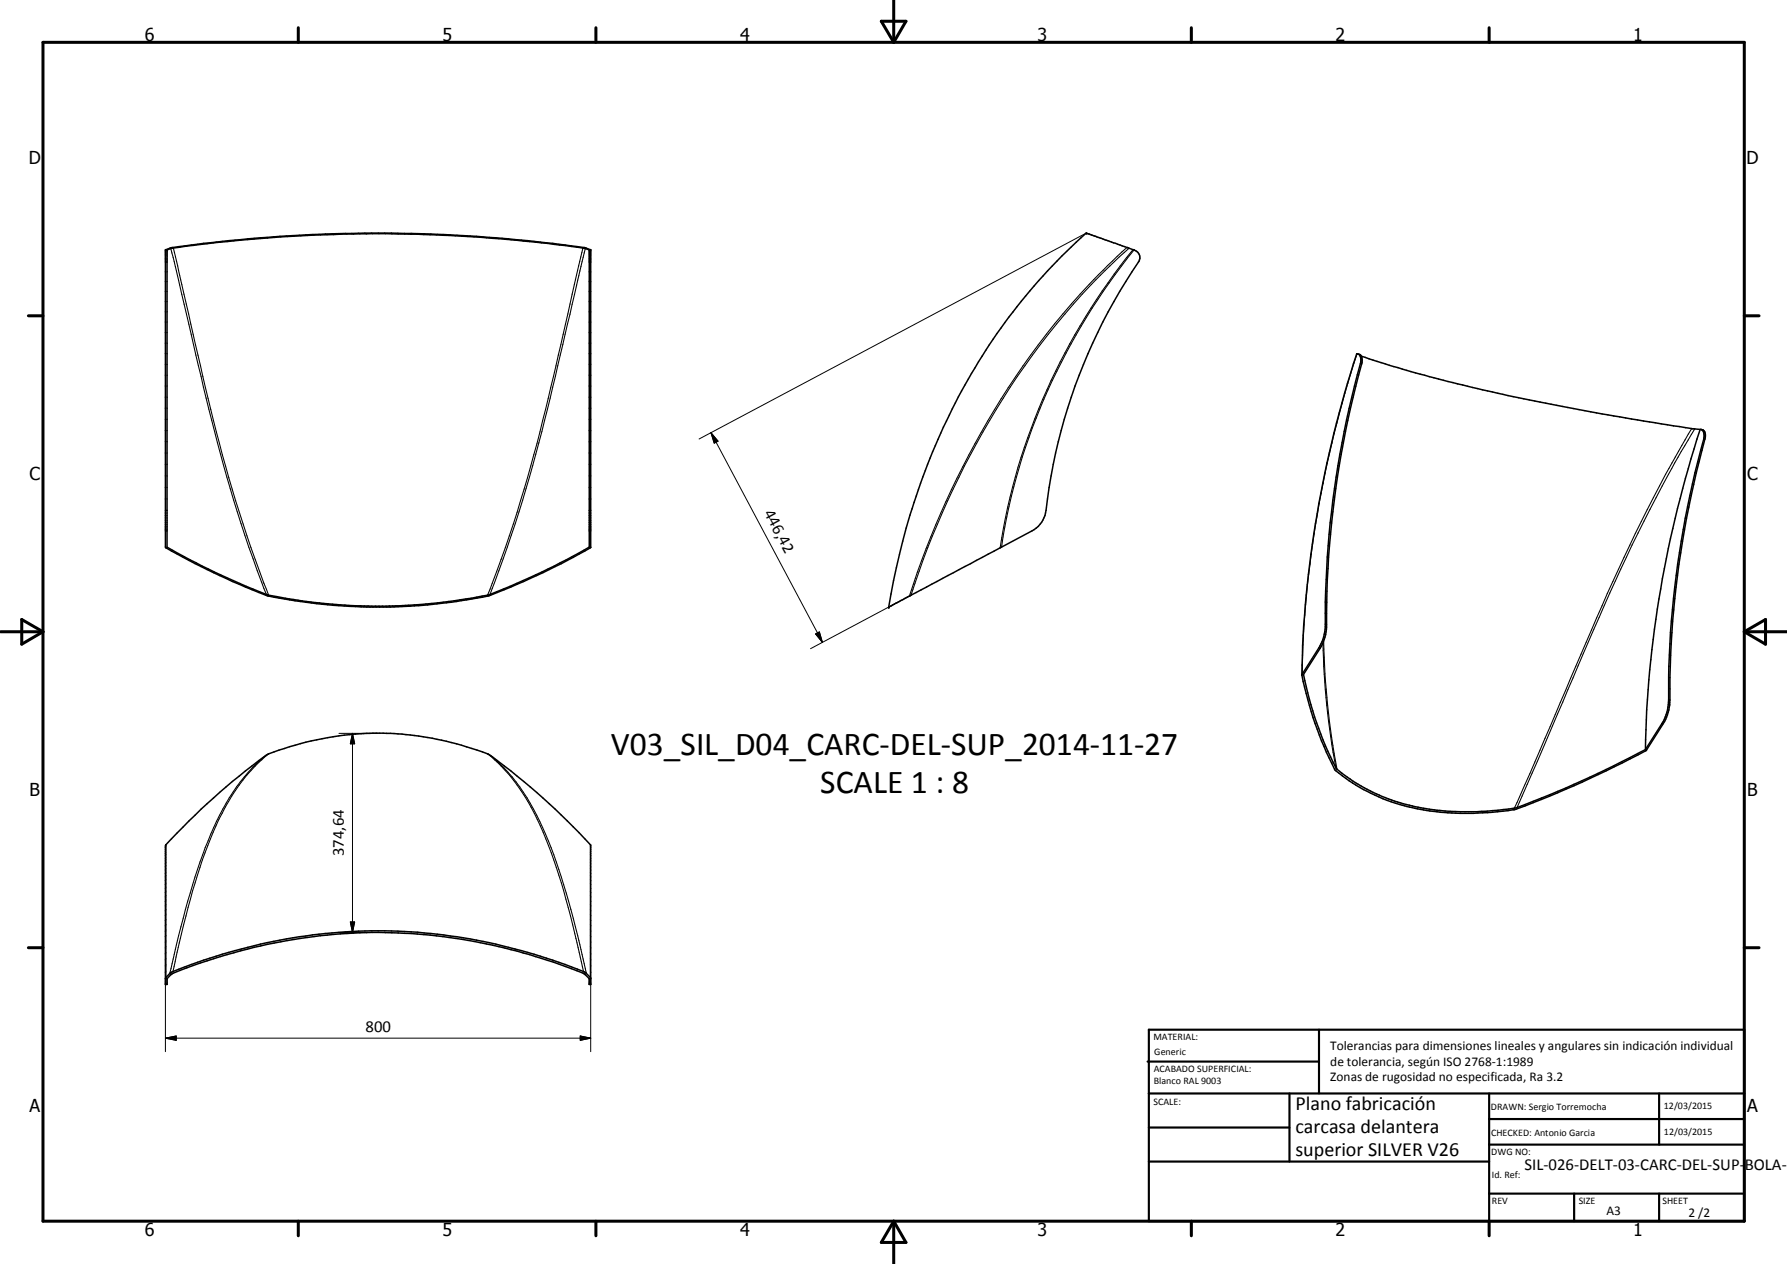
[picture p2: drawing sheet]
<svg xmlns="http://www.w3.org/2000/svg" width="420mm" height="297mm" viewBox="0 0 420 297" stroke-linecap="round" stroke-linejoin="round" font-family="sans-serif">
<g fill="none" stroke="#000" stroke-width=".35">
<path d="M38.9 58.7a11.7 11.7 0 0 1 4.6-.9l16.3-1.8a342.4 342.4 0 0 1 43-.9l9.2 .4a252.5 252.5 0 0 1 25.9 2.8l1 .4v70a162.2 162.2 0 0 1-24.2 11.4l-1.3 .2a145.2 145.2 0 0 1-21.6 2.4l-6.9-.1-6.6-.4-8.9-1a33.4 33.4 0 0 1-8.5-2l-6.3-2.5-4.4-2.1-7.1-3.6-4.2-2.4zM39.3 58.7l1.3-.4 11.2-1.4a385.4 385.4 0 0 1 25.1-1.7 345.4 345.4 0 0 1 58.8 2.9l1.5 .2 1.3 .4v69.9l-2.6 1.5a175 175 0 0 1-21.3 9.8 127.5 127.5 0 0 1-52-.2 161 161 0 0 1-23.3-11.1zM249.6 60.2l5.8-5.4 11 3.9a1.96 1.96 0 0 1 1.4 2.6 131.1 131.1 0 0 0-22.1 59.9 6.1 6.1 0 0 1-3.1 3.6l-33.7 17.9a153.9 153.9 0 0 1 31.2-71.9l4.1-4.8zM319.3 83.2a1.64 1.64 0 0 1 .9 2.3 227.3 227.3 0 0 0-8.3 62.5l-.4 1.7-.8 2.2-4.2 6.6a81.2 81.2 0 0 0 7.9 22.3 44.5 44.5 0 0 0 26.5 9.9 78.4 78.4 0 0 0 15.5-.8 248.9 248.9 0 0 0 30.5-13.8M319.3 83.2h-.3a260.4 260.4 0 0 0-12.9 75.4M319.3 83.2a1.81 1.81 0 0 1 .6 2.2 227.9 227.9 0 0 0-8.3 62.5l-.5 2.3-.8 1.6-4.2 6.9M320.1 83.7a330.7 330.7 0 0 0 38.2 10l18.4 3.6 16.8 2.8 6.2 .8M399.7 100.9l-2.8 9.2a257.4 257.4 0 0 0-10 66M399.7 100.9h.3M400 100.9a1.89 1.89 0 0 1 .6 2.3 229.2 229.2 0 0 0-8.4 62.4l-.3 1.8-.8 2.1-4.2 6.6M400 100.9a1.49 1.49 0 0 1 .8 2.3 226.7 226.7 0 0 0-8.2 62.5l-.6 2.3-.6 1.6-4.2 6.6a216 216 0 0 1-31.2 14.1 63.7 63.7 0 0 1-24.6-.6l-1.7-.5a41.5 41.5 0 0 1-9.1-3.7 33.2 33.2 0 0 1-6.8-4.8 83 83 0 0 1-5.9-14.9l-1.8-7.1M208.9 142.7h.1"/>
<path d="M44.4 192.9a140.8 140.8 0 0 1 18.7-15.7 69.6 69.6 0 0 1 52.2 .3l1.6 1.2a158.1 158.1 0 0 1 22 19.9v32.8h-.4v-1.4a4.8 4.8 0 0 0-2.8-1.9l-1.4-.5a125.5 125.5 0 0 0-90.4-.1l-3.6 1.4-1 1.1v1.4h-.4v-32.6zM138.9 229.8l-1.5-1.4a126.4 126.4 0 0 0-96.9 0l-.6 .4-1 1.2"/>
</g>
<g fill="none" stroke="#000" stroke-width=".25">
<path d="M38.9 58.8h.4M40.2 58.4l1.3 5.3a1054 1054 0 0 0 12.6 51.1 264.4 264.4 0 0 0 8.5 24.9M40.8 58.3l1.9 8.6a738 738 0 0 0 12.7 50.8 297.7 297.7 0 0 0 7.7 22.2M137.1 58.3l-1.1 4.2a933.6 933.6 0 0 1-12 49.8 285.9 285.9 0 0 1-9.4 27.6M137.6 58.4l-6.5 27.5a499.3 499.3 0 0 1-6.6 26.2 352.5 352.5 0 0 1-9.3 27.6M138.5 58.8h.4M265 58.2a174.2 174.2 0 0 0-38.6 51.4 200.8 200.8 0 0 0-12.6 30.5M265.5 58.3a174 174 0 0 0-40 53.9 207.4 207.4 0 0 0-11.3 27.7M266.4 58.7a147.7 147.7 0 0 0-31.2 70M266.6 58.7a146.8 146.8 0 0 0-31.1 69.9M38.9 61.6h.4M138.5 61.6h.4"/>
<path d="M319.1 83.2a257.4 257.4 0 0 0-12.9 75.2M319.9 85.4l.3 .1M38.9 119.9h.4M138.5 119.9h.4M397.8 100.7a406.6 406.6 0 0 0-24.9 50.2l-13.2 30.9-3.6 8.1M398.5 100.8a359.7 359.7 0 0 0-23.8 47.1l-18 41.9M400.6 103.2h.2M38.9 124.8h.4M138.5 124.8h.4M310.1 152.3l.3 .1M311.1 151.1a172.8 172.8 0 0 0 3 29.3M311.2 150.7a179.7 179.7 0 0 0 3.2 30.1"/>
<path d="M311.6 146.7l.3 .1M62.5 177.5a43.9 43.9 0 0 0-12.3 17 164.9 164.9 0 0 0-9 28.6l-1.3 5.7M63.1 177.2a43.2 43.2 0 0 0-11.6 15.3 160.1 160.1 0 0 0-10.3 33.5l-.5 2.3M114.7 177.2a45.3 45.3 0 0 1 13 18.4 193.2 193.2 0 0 1 9.5 32.7M115.3 177.5a43.9 43.9 0 0 1 12.3 17 172.5 172.5 0 0 1 9.8 32l.5 2.3M390.8 170l.3 .1M392.3 164.4l.3 .1M39 198.5v31.2M138.8 198.5v31.2M38.9 230.1h.4M138.5 230.1h.4"/>
</g>
<g fill="#000">
<circle cx="255.4" cy="54.8" r=".18"/>
<circle cx="208.9" cy="142.7" r=".18"/>
<circle cx="209" cy="142.7" r=".18"/>
</g>
<g fill="none" stroke="#000" stroke-width=".71">
<path d="M10.1 9.9h400v277.1h-400zM70.1 6.5v3.4M140.1 6.5v3.4M207.2 5h5.8l-2.9 4.9zM210.1 0v9.9M280.1 6.5v3.4M350.1 6.5v3.4M6.7 74.2h3.4M410.1 74.2h3.5M.1 148.5h10M5.1 145.6l5 2.9-5 2.9zM410.1 148.5h10"/>
<path d="M410.1 148.5l5-2.9v5.8zM6.7 222.7h3.4M410.1 222.7h3.5M70.1 287v3.4M140.1 287v3.4M210.1 287v10M210.1 287l2.9 5h-5.8zM280.1 287v3.4M350.1 287v3.4"/>
</g>
<g fill="none" stroke="#000" stroke-width=".51">
<path d="M269.8 249.5h40.3M270.1 242h140v45h-140zM270.1 257h140M303.2 257v16M310.1 242v15M350.1 257v30M390.1 257v12M270.1 265h33.1M270.1 273h80M350.1 269h60M350.1 263h60M350.1 280.5h60"/>
<path d="M370.1 280.5v6.5M390.1 280.5v6.5"/>
</g>
<g fill="none" stroke="#000" stroke-width=".24">
<path d="M255.4 54.8l-91 48.4M167.2 101.7l1.6 2-.9 .4zM167.2 101.7l26.2 49.3M214.2 139.9l-23.6 12.5M191.8 149l.8-.5 .8 2.5zM79.7 172.3h9.2M82.9 172.3l.5 2.5h-1zM82.9 172.3v46.8M79.7 219.1h9.2M82.4 216.7h1l-.5 2.4zM38.9 231.4v15.7M138.9 231.4v15.7"/>
<path d="M38.9 244l2.5-.5v1zM38.9 244h100M136.4 243.5l2.5 .5-2.5 .5z"/>
</g>
<path d="M167.2 101.7l1.6 2-.9 .4zM191.8 149l.8-.5 .8 2.5zM82.9 172.3l.5 2.5h-1zM82.4 216.7h1l-.5 2.4zM38.9 244l2.5-.5v1zM136.4 243.5l2.5 .5-2.5 .5z" fill="#000"/>
<g font-size="7.9">
<text x="143.6" y="177.4">V03_SIL_D04_CARC-DEL-SUP_2014-11-27</text>
<text x="192.9" y="186.4">SCALE 1 : 8</text>
</g>
<g font-size="4.7">
<text x="304.6" y="260.8">Plano fabricación</text>
<text x="304.6" y="266.2">carcasa delantera</text>
<text x="304.6" y="271.6">superior SILVER V26</text>
</g>
<g font-size="4.2">
<text x="34" y="9.6">6</text>
<text x="104" y="9.6">5</text>
<text x="174" y="9.6">4</text>
<text x="244" y="9.6">3</text>
<text x="314" y="9.6">2</text>
<text x="384" y="9.6">1</text>
<text x="6.8" y="38.7">D</text>
<text x="410.6" y="38.7">D</text>
<text x="7" y="112.9">C</text>
<text x="410.8" y="112.9">C</text>
<text x="7" y="187.1">B</text>
<text x="410.8" y="187.1">B</text>
<text x="7" y="261.4">A</text>
<text x="410.8" y="261.4">A</text>
<text x="34" y="290.4">6</text>
<text x="104" y="290.4">5</text>
<text x="174" y="290.4">4</text>
<text x="244" y="290.4">3</text>
<text x="314" y="290.4">2</text>
<text x="384" y="290.4">1</text>
</g>
<g font-size="3.9">
<text x="179.6" y="120.6" transform="rotate(62 179.6 120.6)">446,42</text>
<text x="80.8" y="201.2" transform="rotate(-90 80.8 201.2)">374,64</text>
<text x="86" y="242.4">800</text>
<text x="358.5" y="275">SIL-026-DELT-03-CARC-DEL-SUP-BOLA-</text>
</g>
<g font-size="3.1">
<text x="312.7" y="246.8">Tolerancias para dimensiones lineales y angulares sin indicación individual</text>
<text x="312.7" y="250.4">de tolerancia, según ISO 2768-1:1989</text>
<text x="312.7" y="254">Zonas de rugosidad no especificada, Ra 3.2</text>
<text x="377.7" y="285.6">A3</text>
<text x="397" y="285.9">2 /2</text>
</g>
<g font-size="2.4">
<text x="271.2" y="244.4">MATERIAL:</text>
<text x="271.3" y="252">ACABADO SUPERFICIAL:</text>
<text x="271.4" y="247.9">Generic</text>
<text x="271.3" y="254.6">Blanco RAL 9003</text>
<text x="271.2" y="259.7">SCALE:</text>
<text x="350.6" y="260.8">DRAWN: Sergio Torremocha</text>
<text x="391.2" y="260.6">12/03/2015</text>
<text x="350.6" y="267">CHECKED: Antonio Garcia</text>
<text x="391.2" y="266.7">12/03/2015</text>
<text x="350.6" y="271.4">DWG NO:</text>
<text x="350.8" y="276.9">Id. Ref:</text>
<text x="350.8" y="282.8">REV</text>
<text x="371.2" y="282.9">SIZE</text>
<text x="390.9" y="282.9">SHEET</text>
</g>
</svg>
